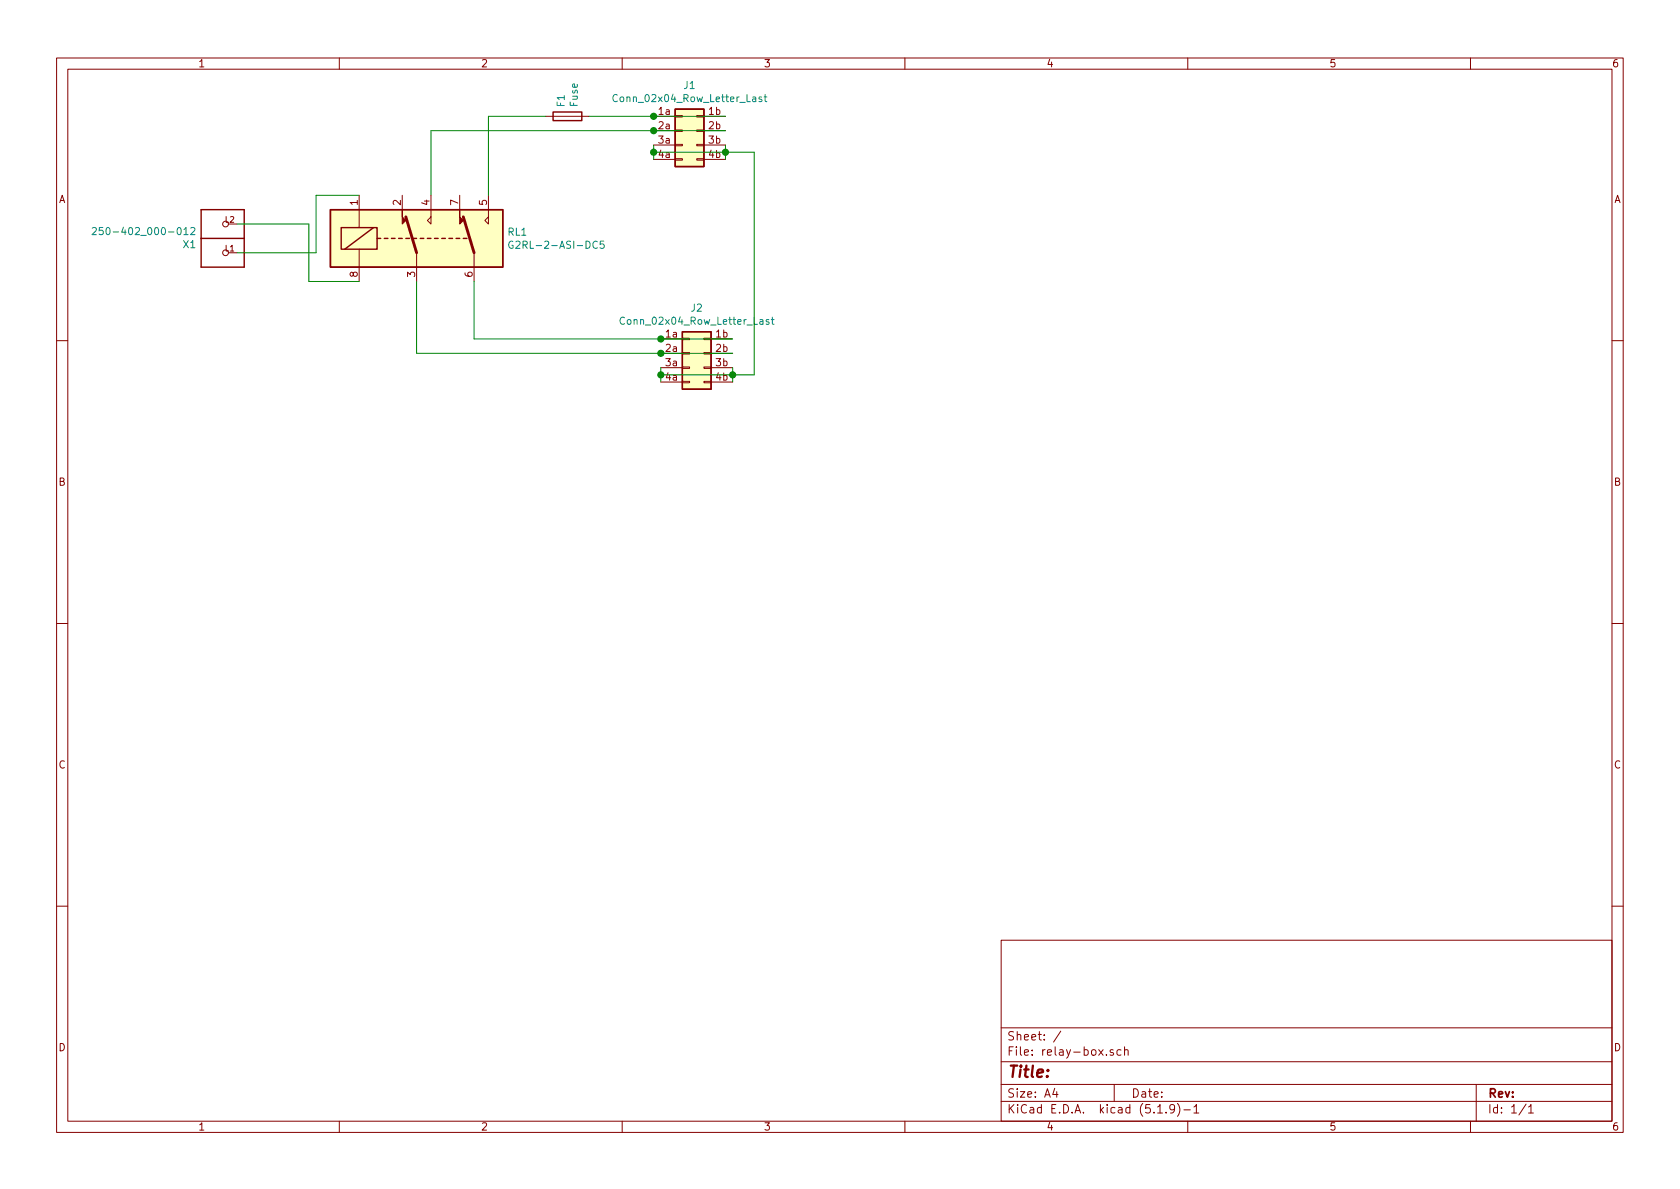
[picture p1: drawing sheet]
<svg xmlns="http://www.w3.org/2000/svg" width="297mm" height="210mm" viewBox="0 0 297 210" stroke-linecap="round" stroke-linejoin="round" font-family="sans-serif">
<g fill="none" stroke="#840000" stroke-width=".18">
<path d="M10 10.3h277v189.9h-277zM12 12.2h273v186.1h-273zM60 10.3v1.9M110 10.3v1.9M160 10.3v1.9M210 10.3v1.9M260 10.3v1.9M40.4 39.6h1.5M63.5 34.5v5.8M71.1 34.5v2.6M76.2 34.5v5.1l-.6-.6 .6-.7M81.3 34.5v2.6"/>
<path d="M86.4 34.5v5.1l-.7-.6 .7-.7M96.5 20.6h7.6M115.6 20.6h3.8M115.6 23.1h3.8M115.6 25.6h3.8M115.6 28.2h3.8M119.4 28.1h1.2v.2h-1.2zM119.4 25.5h1.2v.3h-1.2zM119.4 20.4h1.2v.3h-1.2zM119.4 23h1.2v.2h-1.2zM123.2 28.1h1.3v.2h-1.3zM123.2 25.5h1.3v.3h-1.3z"/>
<path d="M123.2 20.4h1.3v.3h-1.3zM123.2 23h1.3v.2h-1.3zM124.5 20.6h3.8M124.5 23.1h3.8M124.5 25.6h3.8M124.5 28.2h3.8M40.4 44.7h1.5M63.5 44.1v5.7M73.7 44.7v5.1M83.8 44.7v5.1M116.8 59.9h3.8M120.6 59.8h1.3v.3h-1.3z"/>
<path d="M124.5 59.8h1.2v.3h-1.2zM125.7 59.9h3.8M10 60.2h2M116.8 62.5h3.8M116.8 65h3.8M116.8 67.6h3.8M120.6 67.4h1.3v.3h-1.3zM120.6 64.9h1.3v.2h-1.3zM120.6 62.4h1.3v.2h-1.3zM124.5 67.4h1.2v.3h-1.2zM124.5 64.9h1.2v.2h-1.2zM124.5 62.4h1.2v.2h-1.2z"/>
<path d="M125.7 62.5h3.8M125.7 65h3.8M125.7 67.6h3.8M285 60.2h2M10 110.3h2M285 110.3h2M10 160.2h2M177 166.3h108v32h-108zM285 160.2h2M60 198.3v1.9M110 198.3v1.9M160 198.3v1.9"/>
<path d="M177 194.8h108M177 191.8h108M177 187.8h108M177 181.8h108M186.5 192.5l-.4 1h1M186.8 193v1M187.6 182.3l-1.3 2M195.6 186.5v.1M196.8 185.7l-.3-.1-.2 .2v.2l.5 .2v.3h-.5M197 191.8v3M198.2 185.7l-.4-.1-.3 .3 .1 .6h.6M198.8 185.7l.3-.1 .3 .1 .1 .9"/>
<path d="M198.8 185.1v1.5M204.7 196.8h.8M206.2 196.7v.1M207.7 196l-.1 .1a.48 .48 0 0 1-.6 .1l-.2-.2 .2-.6a.48 .48 0 0 1 .6 .1 1.27 1.27 0 0 1-.2 1.2l-.4 .1M208.2 195.1a1.71 1.71 0 0 1 0 2.3M209.3 196.3h1.2M210 198.3v1.9M211.1 195.8l.4-.5v1.5M211.1 196.8h.9M260 198.3v1.9M261 191.8v6.5M269.8 195.2l-1.2 2"/>
<path d="M270.3 195.8l.4-.5v1.5M270.3 196.8h.8"/>
<circle cx="39.9" cy="39.6" r=".51"/>
<circle cx="39.9" cy="44.7" r=".51"/>
</g>
<g fill="#ffffc2" stroke="#ffffc2" stroke-width=".18">
<path d="M58.4 37.1h30.5v10.1h-30.5z"/>
<path d="M119.4 19.3h5.1v10.2h-5.1z"/>
<path d="M120.6 58.7h5.1v10.1h-5.1z"/>
</g>
<g fill="none" stroke="#840000" stroke-width=".25">
<path d="M97.8 19.8h5.1v1.5h-5.1zM119.4 19.3h5.1v10.2h-5.1zM35.6 37.1h7.6v10.1h-7.6zM58.4 37.1h30.5v10.1h-30.5zM35.6 42.2h7.6M60.3 40.3h6.4v3.8h-6.4zM66 40.3l-5 3.8M66.7 42.2h.6M67.9 42.2h.7M69.2 42.2h.6M70.5 42.2h.6M71.8 42.2h.6"/>
<path d="M73 42.2h.7M74.3 42.2h.6M75.6 42.2h.6M76.8 42.2h.7M78.1 42.2h.6M79.4 42.2h.6M80.6 42.2h.7M81.9 42.2h.6M120.6 58.7h5.1v10.1h-5.1z"/>
</g>
<path d="M71.8 38.3l1.9 6.4M81.9 38.3l1.9 6.4" fill="none" stroke="#840000" stroke-width=".51"/>
<g fill="#840000" stroke="#840000" stroke-width=".18">
<path d="M71.1 37.1v1.2l.7 .7-.7 .6z"/>
<path d="M81.3 37.1v1.2l.6 .7-.6 .6z"/>
</g>
<g fill="none" stroke="#008484" stroke-width=".18">
<path d="M109.1 16.8a.6 .6 0 0 0-.8 .5 .6 .6 0 0 0 .6 .7l.2-.1M134.7 17.2l-.3-.1-.2 .2v.2l.5 .1v.3h-.5M135.1 17.1h.5M135.3 16.7v1.1l.3 .2M16.3 40.4l.5-.2 .2 .2v.2v.2l-.7 .7h.7M18.2 40.2h-.6l-.1 .6 .5-.1 .3 .3v.3l-.3 .2-.5-.1M32.5 41.5h.7M33.7 40.4l.5-.2 .3 .4-.8 .9h.8M90.7 42.7a.59 .59 0 0 0-.8 .6 .59 .59 0 0 0 .8 .6v-.5h-.2M106.8 42.6h-.7v.7l.5-.2 .2 .3v.3l-.2 .2-.5-.1M110.4 56.2a.6 .6 0 0 0-.8 .4 .6 .6 0 0 0 .6 .7l.2-.1M135.9 56.6l-.3-.1-.1 .2v.2l.4 .1v.3h-.4"/>
<path d="M136.4 56.5h.5M136.6 56.1v1.1l.3 .1"/>
</g>
<path d="M41.9 39.6h12.7v10.2h8.9M63.5 34.5h-7.6v10.2h-14M96.5 20.6h-10.1v13.9M104.1 20.6h24.2M115.6 26.9h17.7v39.4h-16.5M115.6 25.6v2.6M128.3 25.6v2.6M128.3 23.1h-52.1v11.4M73.7 49.8v12.7h55.8M83.8 49.8v10.1h45.7M116.8 65v2.6M129.5 65v2.6" fill="none" stroke="#008400" stroke-width=".18"/>
<g fill="#008400" stroke="#008400" stroke-width=".25">
<circle cx="115.6" cy="23.1" r=".51"/>
<circle cx="115.6" cy="26.9" r=".51"/>
<circle cx="116.8" cy="66.3" r=".51"/>
<circle cx="116.8" cy="59.9" r=".51"/>
<circle cx="116.8" cy="62.5" r=".51"/>
<circle cx="115.6" cy="20.6" r=".51"/>
<circle cx="129.5" cy="66.3" r=".51"/>
<circle cx="128.3" cy="26.9" r=".51"/>
</g>
<text font-size="2.8" fill="#840000" x="178" y="190.5">Title:</text>
<g font-size="2.1" fill="#840000">
<text x="178" y="184">Sheet: /</text>
<text x="178" y="186.7">File: relay-box.sch</text>
<text x="178" y="196.9">KiCad E.D.A. kicad (5.1.9)-1</text>
<text x="178" y="194.1">Size: A4</text>
<text x="200" y="194.1">Date:</text>
<text x="263" y="194.1">Rev:</text>
<text x="263" y="196.9">Id: 1/1</text>
</g>
<g font-size="1.8" fill="#840000">
<text x="35" y="11.9">1</text>
<text x="85" y="11.9">2</text>
<text x="135" y="11.9">3</text>
<text x="185" y="11.9">4</text>
<text x="235" y="11.9">5</text>
<text x="285" y="11.9">6</text>
<text x="116.5" y="20.3">1a</text>
<text x="116.5" y="22.9">2a</text>
<text x="125.3" y="20.3">1b</text>
<text x="125.3" y="22.9">2b</text>
<text x="116.5" y="25.4">3a</text>
<text x="116.5" y="27.9">4a</text>
<text x="125.3" y="25.4">3b</text>
<text x="125.3" y="27.9">4b</text>
<text x="10.4" y="35.9">A</text>
<text x="285.4" y="35.9">A</text>
<text x="63.2" y="36.3" transform="rotate(-90 63.2 36.3)">1</text>
<text x="70.9" y="36.3" transform="rotate(-90 70.9 36.3)">2</text>
<text x="75.9" y="36.3" transform="rotate(-90 75.9 36.3)">4</text>
<text x="81" y="36.3" transform="rotate(-90 81 36.3)">7</text>
<text x="86.1" y="36.3" transform="rotate(-90 86.1 36.3)">5</text>
<text x="63.2" y="49" transform="rotate(-90 63.2 49)">8</text>
<text x="73.4" y="49" transform="rotate(-90 73.4 49)">3</text>
<text x="83.6" y="49" transform="rotate(-90 83.6 49)">6</text>
<text x="117.8" y="59.7">1a</text>
<text x="126.6" y="59.7">1b</text>
<text x="117.8" y="62.2">2a</text>
<text x="117.8" y="64.8">3a</text>
<text x="126.6" y="62.2">2b</text>
<text x="126.6" y="64.8">3b</text>
<text x="117.8" y="67.3">4a</text>
<text x="126.6" y="67.3">4b</text>
<text x="10.4" y="85.9">B</text>
<text x="285.4" y="85.9">B</text>
<text x="10.4" y="135.9">C</text>
<text x="285.4" y="135.9">C</text>
<text x="10.4" y="185.9">D</text>
<text x="285.4" y="185.9">D</text>
<text x="35" y="199.9">1</text>
<text x="85" y="199.9">2</text>
<text x="135" y="199.9">3</text>
<text x="185" y="199.9">4</text>
<text x="235" y="199.9">5</text>
<text x="285" y="199.9">6</text>
</g>
<g font-size="1.8" fill="#008484">
<text x="121" y="15.7">J1</text>
<text x="99.8" y="18.8" transform="rotate(-90 99.8 18.8)">F1</text>
<text x="102.2" y="18.8" transform="rotate(-90 102.2 18.8)">Fuse</text>
<text x="109.1" y="18.1">Conn_02x04_Row_Letter_Last</text>
<text x="18.4" y="41.6">250-402_000-012</text>
<text x="89.8" y="41.7">RL1</text>
<text x="32.4" y="43.9">X1</text>
<text x="91.4" y="44">G2RL-2-ASI-DC5</text>
<text x="110.4" y="57.4">Conn_02x04_Row_Letter_Last</text>
<text x="122.2" y="55.1">J2</text>
</g>
<g font-size="1.4" fill="#840000">
<text x="39.8" y="39.4">L2</text>
<text x="39.8" y="44.4">L1</text>
</g>
</svg>
